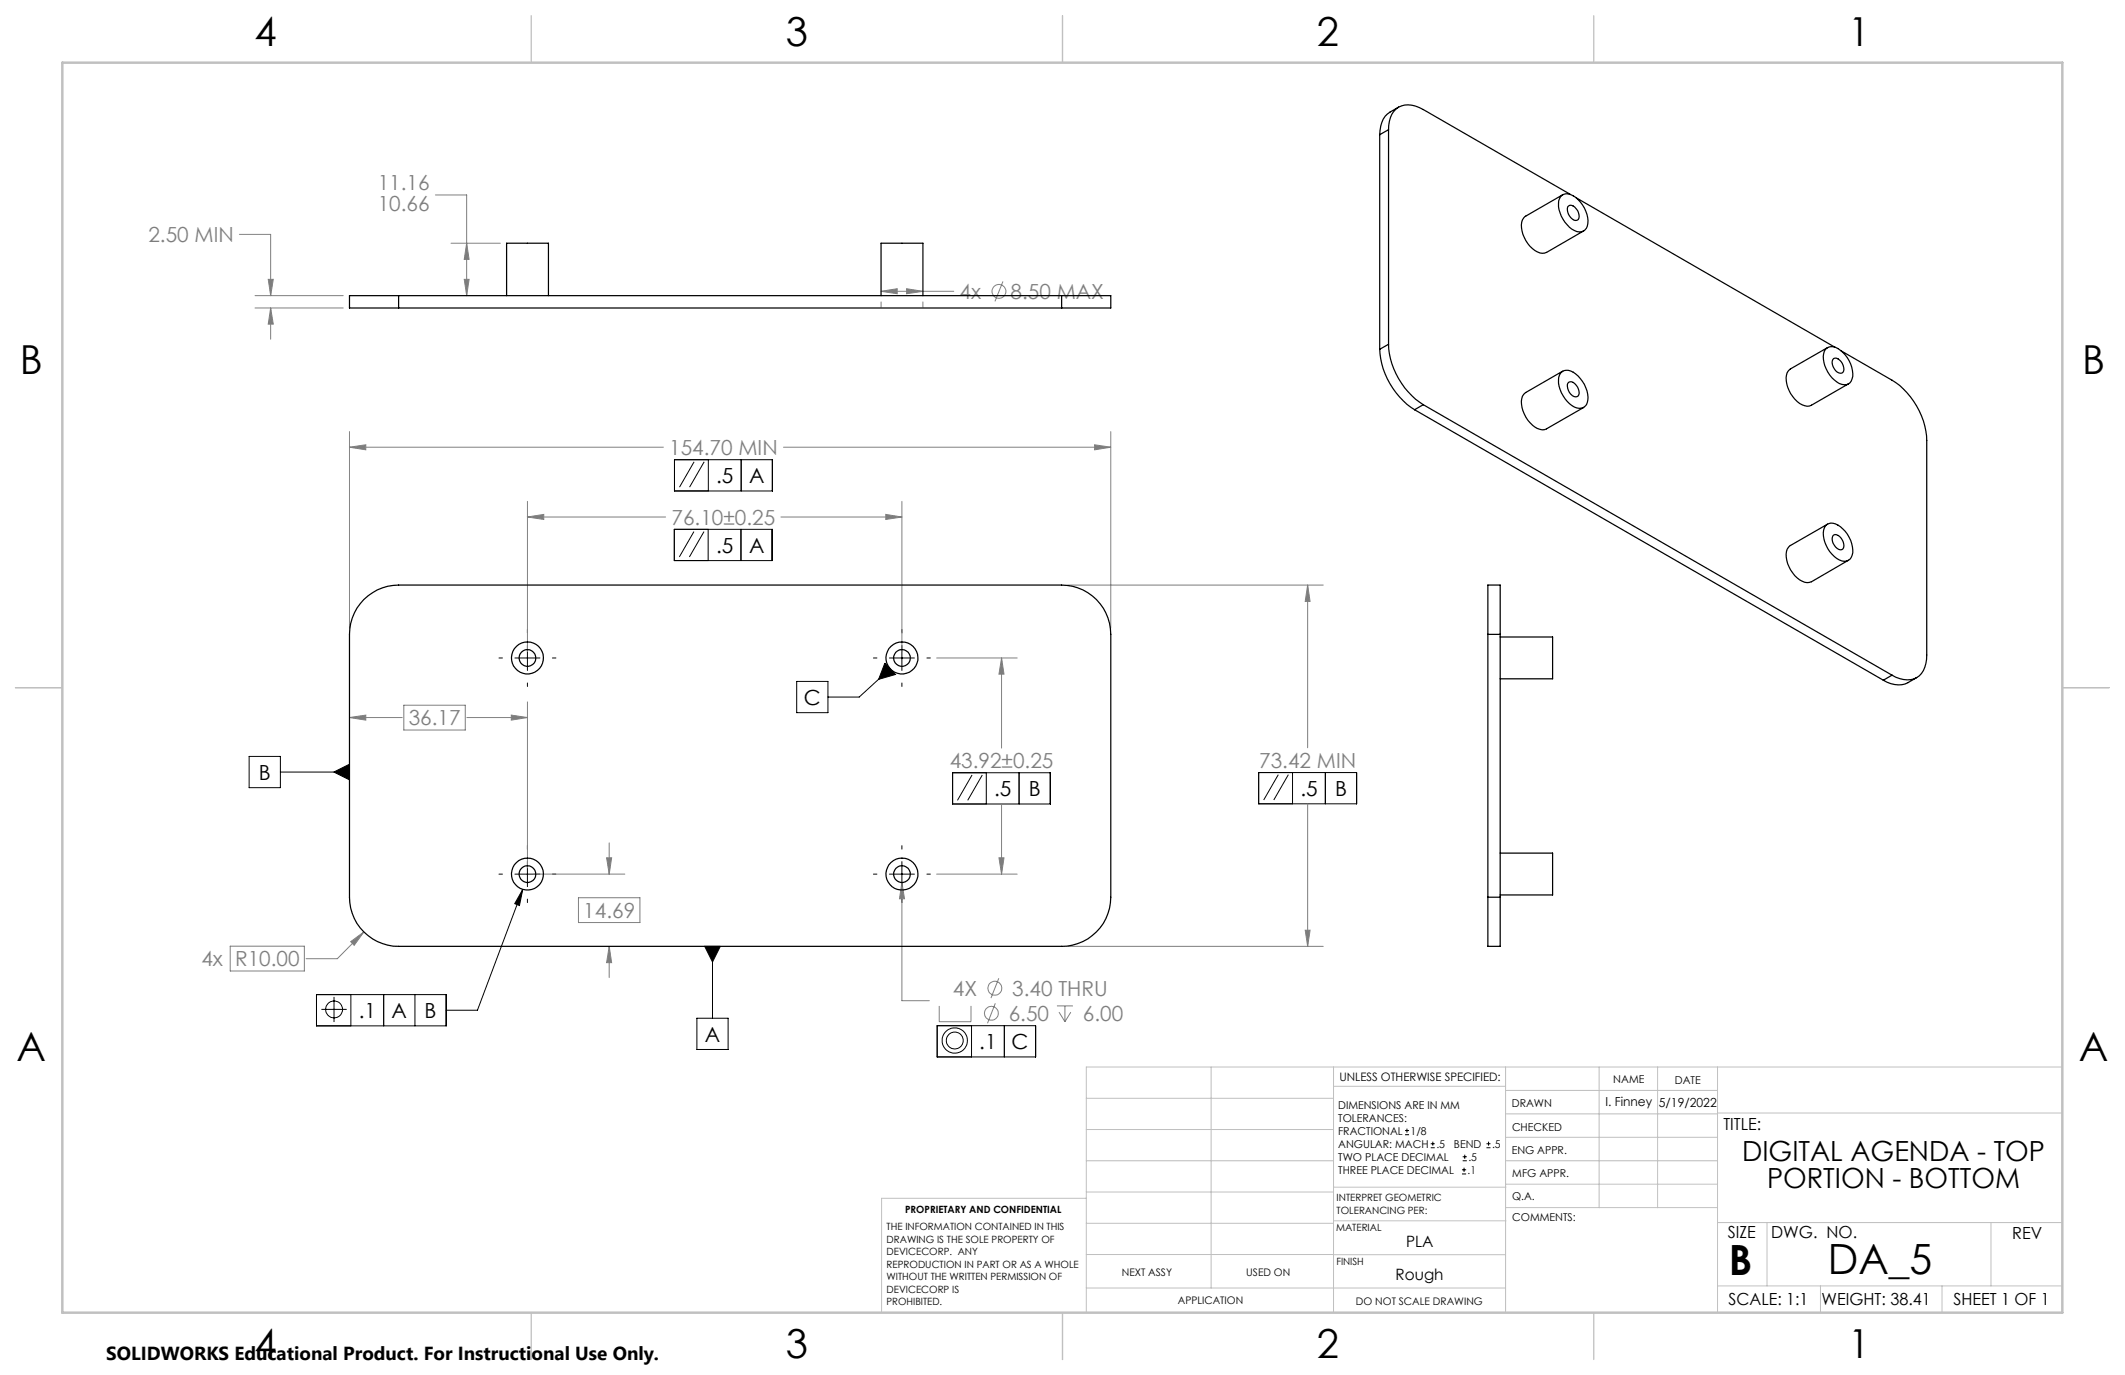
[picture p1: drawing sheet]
<svg xmlns="http://www.w3.org/2000/svg" width="432mm" height="279mm" viewBox="0 0 432 279" stroke-linecap="round" stroke-linejoin="round" font-family="sans-serif">
<g fill="none" stroke="#808080" stroke-width=".2">
<path d="M88.5 39.6h6.3v20.5M48.6 47.6h6.4v12.5M54.5 56.8h1l-.5 3.3zM91.7 49.4h10M94.3 56.8h1l-.5 3.3zM94.8 49.4l.5 3.3h-1zM179 59.2h14.8M179 59.2l3.3-.5v1zM184.2 58.7l3.3 .5-3.3 .5zM203.8 57.2l-1.6 4M51.8 62.6h17.9M51.8 60.1h17.9"/>
<path d="M55 62.6l.5 3.3h-1zM55 62.6v6.3M179 61.3v1.1M187.5 61.3v1.1M71 90.9l3.3-.5v1zM71 87.7v39.9M71 90.9h63.8M159.2 90.9h66.5M222.4 90.4l3.3 .5-3.3 .5zM225.7 87.7v39.9M107.2 105.1l3.3-.6v1.1zM107.2 101.9v30.5"/>
<path d="M107.2 105.1h28.1M158.7 105.1h24.6M180 104.5l3.3 .6-3.3 .5zM183.3 101.9v30.5M217 118.9h51.9M265.7 118.9v33M265.7 118.9l.5 3.3h-1zM190.3 133.7h16.4M203.5 133.7v18.3M203.5 133.7l.5 3.3h-1zM71 145.8l3.3-.5v1zM71 145.8h10.7"/>
<path d="M82.1 143.3h12.4v5h-12.4zM94.9 145.8h12.3M103.9 145.3l3.3 .5-3.3 .5zM107.2 142.6v33.8M108.4 177.6h18.6M123.3 174.3h1l-.5 3.3zM123.8 171.3v6.3M183.3 179.3v24h5.5M183.3 179.3l.5 3.3h-1zM190.3 177.6h16.4M203 174.3h1l-.5 3.3zM203.5 163.4v14.2"/>
<path d="M265.7 163.3v29M46.8 192.3h15v5h-15zM71.3 191.3l2.6-1.9-1.9 2.7zM73.9 189.4l-5.4 5.4h-6.3M117.5 182.4h12.5v5.1h-12.5zM123.8 192.3l.5 3.3h-1zM123.8 192.3v6.3M203 198.8l-1.6 4M217 192.3h51.9M265.2 189h1l-.5 3.3zM190.9 204.4v3.2h6.4v-3.2M202.2 203.9l-1.5 4"/>
<path d="M214.8 204.4h3.2M215.2 205.7l1.2 1.9M216.4 204.4v3.2M217.6 205.7l-1.2 1.9"/>
<circle cx="203" cy="59.2" r="1.41"/>
<circle cx="201.4" cy="205.9" r="1.4"/>
<circle cx="202.2" cy="200.8" r="1.4"/>
</g>
<g fill="none" stroke="#000" stroke-width=".2">
<path d="M137.1 93.4h19.9v6.4h-19.9zM141 93.8l-2.9 5.2M143.1 93.8l-3 5.2M143.9 93.4v6.4M150.6 93.4v6.4M137 107.6h19.9v6.3h-19.9zM141 108l-3 5.2M143.1 108l-3 5.2M143.9 107.6v6.3M150.6 107.6v6.3M101.4 133.7h.7M104.6 133.7h5.1"/>
<path d="M107.2 127.9v.7M107.2 131.2v5M107.2 138.8v.7M112.3 133.7h.7M161.9 138.5h6.3v6.3h-6.3zM177.5 133.7h.7M179.8 134.7l2.2 2.4-3.5 .9zM180.7 133.7h5.1M180.9 135.9l-6.3 5.7h-6.4M183.3 127.9v.7M183.3 131.2v5M183.3 138.8v.7"/>
<path d="M188.3 133.7h.8M50.6 153.7h6.4v6.4h-6.4zM57 156.9h14M67.8 156.9l3.2-1.6v3.2zM193.6 157h19.8v6.4h-19.8zM197.5 157.5l-2.9 5.1M199.6 157.5l-3 5.1M200.4 157v6.4M207.1 157v6.4M255.8 157h19.9v6.3h-19.9zM259.8 157.4l-3 5.2M261.8 157.4l-3 5.2"/>
<path d="M262.6 157v6.3M269.3 157v6.3M101.4 177.6h.7M104.6 177.6h5.1M107.2 171.8v.7M107.2 175.1v5.1M112.3 177.6h.7M177.5 177.6h.7M180.7 177.6h5.1M183.3 171.8v.7M183.3 175.1v5.1M188.3 177.6h.8"/>
<path d="M106.2 180.7l-.6 3.3-1-.4zM106.2 180.7l-9.2 24.6h-6.3M107.2 182.7v.7M143.2 192.3h3.2l-1.6 3.2zM144.8 192.3v14.6M183.3 182.7v.7M64.3 202.1h26.4v6.4h-26.4zM65.3 205.1h5.1M67.9 202.6v5.1M71.3 202.1v6.4M78 202.1v6.4M84.3 202.1v6.4"/>
<path d="M141.6 206.9h6.4v6.4h-6.4zM190.4 208.4h20v6.4h-20zM197.4 208.4v6.4M204.1 208.4v6.4M285.5 230.6h.8M285.5 229.7h.8M285.9 229.3v.9M290.7 233.2h.8M290.7 232.4h.8M291.1 232v.8M297.1 238.5h.8M297.1 237.7h.8"/>
<path d="M297.2 235.9h.9M297.2 235.1h.9M297.5 237.3v.8M297.6 234.6v.9M302 233.2h.9M302 232.4h.9M302.5 232v.8"/>
<circle cx="67.9" cy="205.1" r="1.72"/>
<circle cx="194" cy="211.4" r="1.72"/>
<circle cx="194" cy="211.4" r="2.57"/>
</g>
<g fill="none" stroke="#c0c0c0" stroke-width=".2">
<path d="M246.1 216.8v44.9M271 216.8v49.9M305.9 216.8v49.9M324.9 216.8v28.6M336.8 216.8v28.6M349 216.8v49.9M419.1 216.8h-198.4v49.9M220.7 235.9h50.3M220.7 229.5h50.3M220.7 223.2h50.3M271 220.7h34.9M305.9 231.1h43.1"/>
<path d="M305.9 226.3h43.1M305.9 221.6h43.1M305.9 235.9h43.1M349 226.2h70.1M220.7 248.6h50.3M220.7 242.2h50.3M220.7 254.9h50.3M220.7 243.5h-41.6v23.2M271 255h34.9M271 248.1h35M271 241.2h35M305.9 240.6h43.1"/>
<path d="M306 245.4h43M349 248.4h70.1M359.1 248.4v12.9M404.6 248.4v12.9M220.7 261.7h85.2M349 261.3h70.1M369.9 261.3v5.4M394.6 261.3v5.4"/>
</g>
<path d="M108 3.2v9.5M215.9 3.2v9.5M323.8 3.2v9.5M3.1 139.7h9.6M419.1 139.7h9.5M108 266.7v9.6M215.9 266.7v9.6M323.8 266.7v9.6" fill="none" stroke="#c0c0c0" stroke-width=".25"/>
<path d="M12.7 12.7h406.4v254h-406.4z" fill="none" stroke="#c0c0c0" stroke-width=".5"/>
<path d="M106.2 180.7l-.6 3.3-1-.4zM143.2 192.3l1.6 3.2 1.6-3.2zM67.8 156.9l3.2 1.6v-3.2zM179.8 134.7l2.2 2.4-3.5 .9z" fill="#000"/>
<path d="M71 145.8l3.3-.5v1zM103.9 145.3l3.3 .5-3.3 .5zM123.3 174.3h1l-.5 3.3zM123.8 192.3l.5 3.3h-1zM107.2 105.1l3.3-.6v1.1zM180 104.5l3.3 .6-3.3 .5zM71 90.9l3.3-.5v1zM222.4 90.4l3.3 .5-3.3 .5zM203.5 133.7l.5 3.3h-1zM203 174.3h1l-.5 3.3zM265.7 118.9l.5 3.3h-1zM265.2 189h1l-.5 3.3zM183.3 179.3l-.5 3.3h1zM71.3 191.3l.7 .8 1.9-2.7zM94.8 49.4l.5 3.3h-1zM94.3 56.8h1l-.5 3.3zM55 62.6l.5 3.3h-1zM54.5 56.8h1l-.5 3.3zM179 59.2l3.3-.5v1zM184.2 58.7l3.3 .5-3.3 .5z" fill="#808080"/>
<g fill="none" stroke="#000" stroke-width=".25">
<path d="M280.4 27.4v43.6M282.2 26.4a5.2 5.2 0 0 1 2-4.6 5 5 0 0 1 5 .5l29.9 17.2M282.2 26.4v43.6M282.2 26.4l-1.8 1M284.2 21.8a5.4 5.4 0 0 0-3.4 3.1l-.4 2.5M317.1 39.9a1.88 1.88 0 0 1 2.6-.1 6.2 6.2 0 0 1 2.8 6.1 1.67 1.67 0 0 1-2.6 .9 6 6 0 0 1-3-6.4zM317.5 39.6l-7.6 4.4a3.6 3.6 0 0 0-.2 4.3 5.2 5.2 0 0 0 3.7 3.2l.9-.2 7.5-4.4M318.6 42a1.07 1.07 0 0 1 1.7 .4 1.92 1.92 0 0 1 .4 2.2 1.25 1.25 0 0 1-1.8-.7l-.2-.4a1.95 1.95 0 0 1-.1-1.5zM320.3 40.2l52.6 30.4M81 60.1h-10v2.5h10M81 60.1v2.5M81 62.6h134.7"/>
<path d="M81 60.1h134.7M102.9 60.1v-10.7h8.5v10.7M179 60.1v-10.7h8.5v10.7M215.7 60.1h10v2.5h-10M215.7 60.1v2.5M280.4 71a15.7 15.7 0 0 0 7 12.3M282.2 70a15.5 15.5 0 0 0 7 12.2M282.2 70l-1.8 1M317.1 75.8a2.07 2.07 0 0 1 3.1 .2 6.2 6.2 0 0 1 2.3 5.8 1.86 1.86 0 0 1-3.1 .6 6.4 6.4 0 0 1-2.7-5.7zM317.5 75.4l-7.5 4.4a2.24 2.24 0 0 0-.8 2.4 5.9 5.9 0 0 0 4.2 5.1l.8-.1 7.6-4.4M318.8 77.6a1.51 1.51 0 0 1 1.8 1.1l.1 .4a.95 .95 0 0 1-.6 1.5 2.26 2.26 0 0 1-1.5-2.7zM370.9 71a2.07 2.07 0 0 1 3.1 .2 6 6 0 0 1 2.3 5.8 1.66 1.66 0 0 1-2.6 .9 6.4 6.4 0 0 1-3.1-6z"/>
<path d="M371.4 70.6l-7.6 4.4a2.51 2.51 0 0 0-.7 3 5.8 5.8 0 0 0 4.1 4.6l.9-.3 7.5-4.3M372.6 72.8a1.63 1.63 0 0 1 1.9 1.5 .95 .95 0 0 1-.5 1.5 2.09 2.09 0 0 1-1.4-3zM374.1 71.3l10.4 6a15.4 15.4 0 0 1 7 12.2v43.6a4.6 4.6 0 0 1-2.6 4.9 5.6 5.6 0 0 1-4.4-.8M287.4 83.3l95.3 54.9M289.2 82.2l95.3 55M289.2 82.2l-1.8 1.1M371.2 106.6a2.35 2.35 0 0 1 2.8 .4 6 6 0 0 1 2.3 5.9 1.82 1.82 0 0 1-3.1 .6 6.5 6.5 0 0 1-2.6-5.8l.3-.8zM371.4 106.5l-7.7 4.4a3.6 3.6 0 0 0-.2 4.3 5.1 5.1 0 0 0 3.7 3.2l.9-.2 7.5-4.4M372.4 108.9a1.07 1.07 0 0 1 1.7 .5l.4 .7a.97 .97 0 0 1-.5 1.6 2.32 2.32 0 0 1-1.6-2.8zM73.9 121.8a9.9 9.9 0 0 1 7.1-2.9h134.7a10 10 0 0 1 10 10v53.4a10 10 0 0 1-10 10h-134.7a10 10 0 0 1-10-10v-53.4a10.1 10.1 0 0 1 2.9-7.1zM302.3 128.9v-10h2.5v10M302.3 128.9h2.5"/>
<path d="M302.3 128.9v53.4M304.8 129.4h10.7v8.5h-10.7M304.8 128.9v53.4M384.5 137.2l-1.8 1M389.5 137.7a5.3 5.3 0 0 1-4.5 1.4l-1.5-.5-.8-.4M304.8 173.4h10.7v8.5h-10.7M302.3 182.3v10h2.5v-10M302.3 182.3h2.5"/>
<circle cx="107.2" cy="133.7" r="3.3"/>
<circle cx="107.2" cy="133.7" r="1.7"/>
<circle cx="183.3" cy="133.7" r="3.2"/>
<circle cx="183.3" cy="133.7" r="1.7"/>
<circle cx="107.2" cy="177.6" r="3.3"/>
<circle cx="107.2" cy="177.6" r="1.7"/>
<circle cx="183.3" cy="177.6" r="3.2"/>
<circle cx="183.3" cy="177.6" r="1.7"/>
</g>
<g font-size="8.5">
<text x="351.3" y="259">B</text>
<text x="371.4" y="258.9">DA_5</text>
</g>
<g font-size="8.1">
<text x="51.7" y="9.3">4</text>
<text x="159.7" y="9.3">3</text>
<text x="267.6" y="9.3">2</text>
<text x="375.6" y="9.3">1</text>
<text x="4" y="76">B</text>
<text x="423.1" y="76">B</text>
<text x="3.3" y="215.7">A</text>
<text x="422.4" y="215.7">A</text>
<text x="51.7" y="276">4</text>
<text x="159.7" y="276">3</text>
<text x="267.6" y="276">2</text>
<text x="375.6" y="276">1</text>
</g>
<g font-size="5.6">
<text x="354" y="235.8">DIGITAL AGENDA - TOP</text>
<text x="359.1" y="241.5">PORTION - BOTTOM</text>
</g>
<g font-size="4.2" fill="#808080">
<text x="76.8" y="38.7">11.16</text>
<text x="76.8" y="42.8">10.66</text>
<text x="30.1" y="49.2">2.50 MIN</text>
<text x="195" y="60.7">4x</text>
<text x="205.3" y="60.7">8.50 MAX</text>
<text x="136" y="92.5">154.70 MIN</text>
<text x="136.4" y="106.6">76.10±0.25</text>
<text x="83" y="147.4">36.17</text>
<text x="193" y="156.1">43.92±0.25</text>
<text x="255.9" y="156">73.42 MIN</text>
<text x="118.5" y="186.5">14.69</text>
<text x="40.9" y="196.4">4x</text>
<text x="47.8" y="196.4">R10.00</text>
<text x="193.6" y="202.3">4X</text>
<text x="205.7" y="202.3">3.40 THRU</text>
<text x="205" y="207.4">6.50</text>
<text x="220.1" y="207.4">6.00</text>
</g>
<g font-size="4.2">
<text x="145.5" y="98.2">.5</text>
<text x="152.2" y="98.2">A</text>
<text x="145.5" y="112.3">.5</text>
<text x="152.2" y="112.3">A</text>
<text x="163.3" y="143.2">C</text>
<text x="52.6" y="158.5">B</text>
<text x="202" y="161.8">.5</text>
<text x="209.1" y="161.8">B</text>
<text x="264.2" y="161.7">.5</text>
<text x="271.3" y="161.7">B</text>
<text x="72.9" y="206.9">.1</text>
<text x="79.6" y="206.9">A</text>
<text x="86.3" y="206.9">B</text>
<text x="143.2" y="211.7">A</text>
<text x="199" y="213.2">.1</text>
<text x="205.5" y="213.2">C</text>
</g>
<text font-size="3.8" x="21.6" y="276.3">SOLIDWORKS Educational Product. For Instructional Use Only.</text>
<g font-size="3.4">
<text x="350.2" y="229.5">TITLE:</text>
<text x="351.1" y="251.6">SIZE</text>
<text x="359.9" y="251.6">DWG. NO.</text>
<text x="408.9" y="251.7">REV</text>
<text x="351.2" y="265.2">SCALE: 1:1</text>
<text x="370.1" y="265.3">WEIGHT: 38.41</text>
<text x="396.9" y="265.2">SHEET 1 OF 1</text>
</g>
<g font-size="3.2">
<text x="285.7" y="253.3">PLA</text>
<text x="283.6" y="260.1">Rough</text>
</g>
<g font-size="2.5">
<text x="326.2" y="224.8">I. Finney</text>
<text x="337.1" y="224.9">5/19/2022</text>
</g>
<text font-size="2.4" x="272.2" y="219.7">UNLESS OTHERWISE SPECIFIED:</text>
<g font-size="2.2">
<text x="327.8" y="220.1">NAME</text>
<text x="340.3" y="220.2">DATE</text>
<text x="271.9" y="225.3">DIMENSIONS ARE IN MM</text>
<text x="271.9" y="227.9">TOLERANCES:</text>
<text x="307.2" y="224.9">DRAWN</text>
<text x="271.9" y="230.6">FRACTIONAL</text>
<text x="271.9" y="233.2">ANGULAR: MACH</text>
<text x="286.6" y="230.6">1/8</text>
<text x="291.9" y="233.2">.5</text>
<text x="295.4" y="233.2">BEND</text>
<text x="303.2" y="233.2">.5</text>
<text x="307.3" y="229.8">CHECKED</text>
<text x="271.9" y="238.5">THREE PLACE DECIMAL</text>
<text x="271.9" y="235.9">TWO PLACE DECIMAL</text>
<text x="298.2" y="238.5">.1</text>
<text x="298.4" y="235.9">.5</text>
<text x="307.2" y="234.5">ENG APPR.</text>
<text x="307.3" y="239.2">MFG APPR.</text>
<text x="307.3" y="243.9">Q.A.</text>
<text x="307.3" y="248.1">COMMENTS:</text>
</g>
<g font-size="2.1">
<text x="227.9" y="259.2">NEXT ASSY</text>
<text x="253.3" y="259.2">USED ON</text>
<text x="239.3" y="265">APPLICATION</text>
<text x="275.5" y="265.1">DO NOT SCALE DRAWING</text>
</g>
<g font-size="2">
<text x="271.6" y="244.1">INTERPRET GEOMETRIC</text>
<text x="180.2" y="250">THE INFORMATION CONTAINED IN THIS</text>
<text x="183.9" y="246.4">PROPRIETARY AND CONFIDENTIAL</text>
<text x="271.5" y="250.2">MATERIAL</text>
<text x="271.6" y="246.6">TOLERANCING PER:</text>
<text x="180.2" y="252.5">DRAWING IS THE SOLE PROPERTY OF</text>
<text x="180.2" y="255.1">DEVICECORP. ANY</text>
<text x="180.2" y="257.6">REPRODUCTION IN PART OR AS A WHOLE</text>
<text x="271.5" y="257">FINISH</text>
<text x="180.2" y="260.1">WITHOUT THE WRITTEN PERMISSION OF</text>
<text x="180.2" y="262.6">DEVICECORP IS</text>
<text x="180.2" y="265.2">PROHIBITED.</text>
</g>
</svg>
